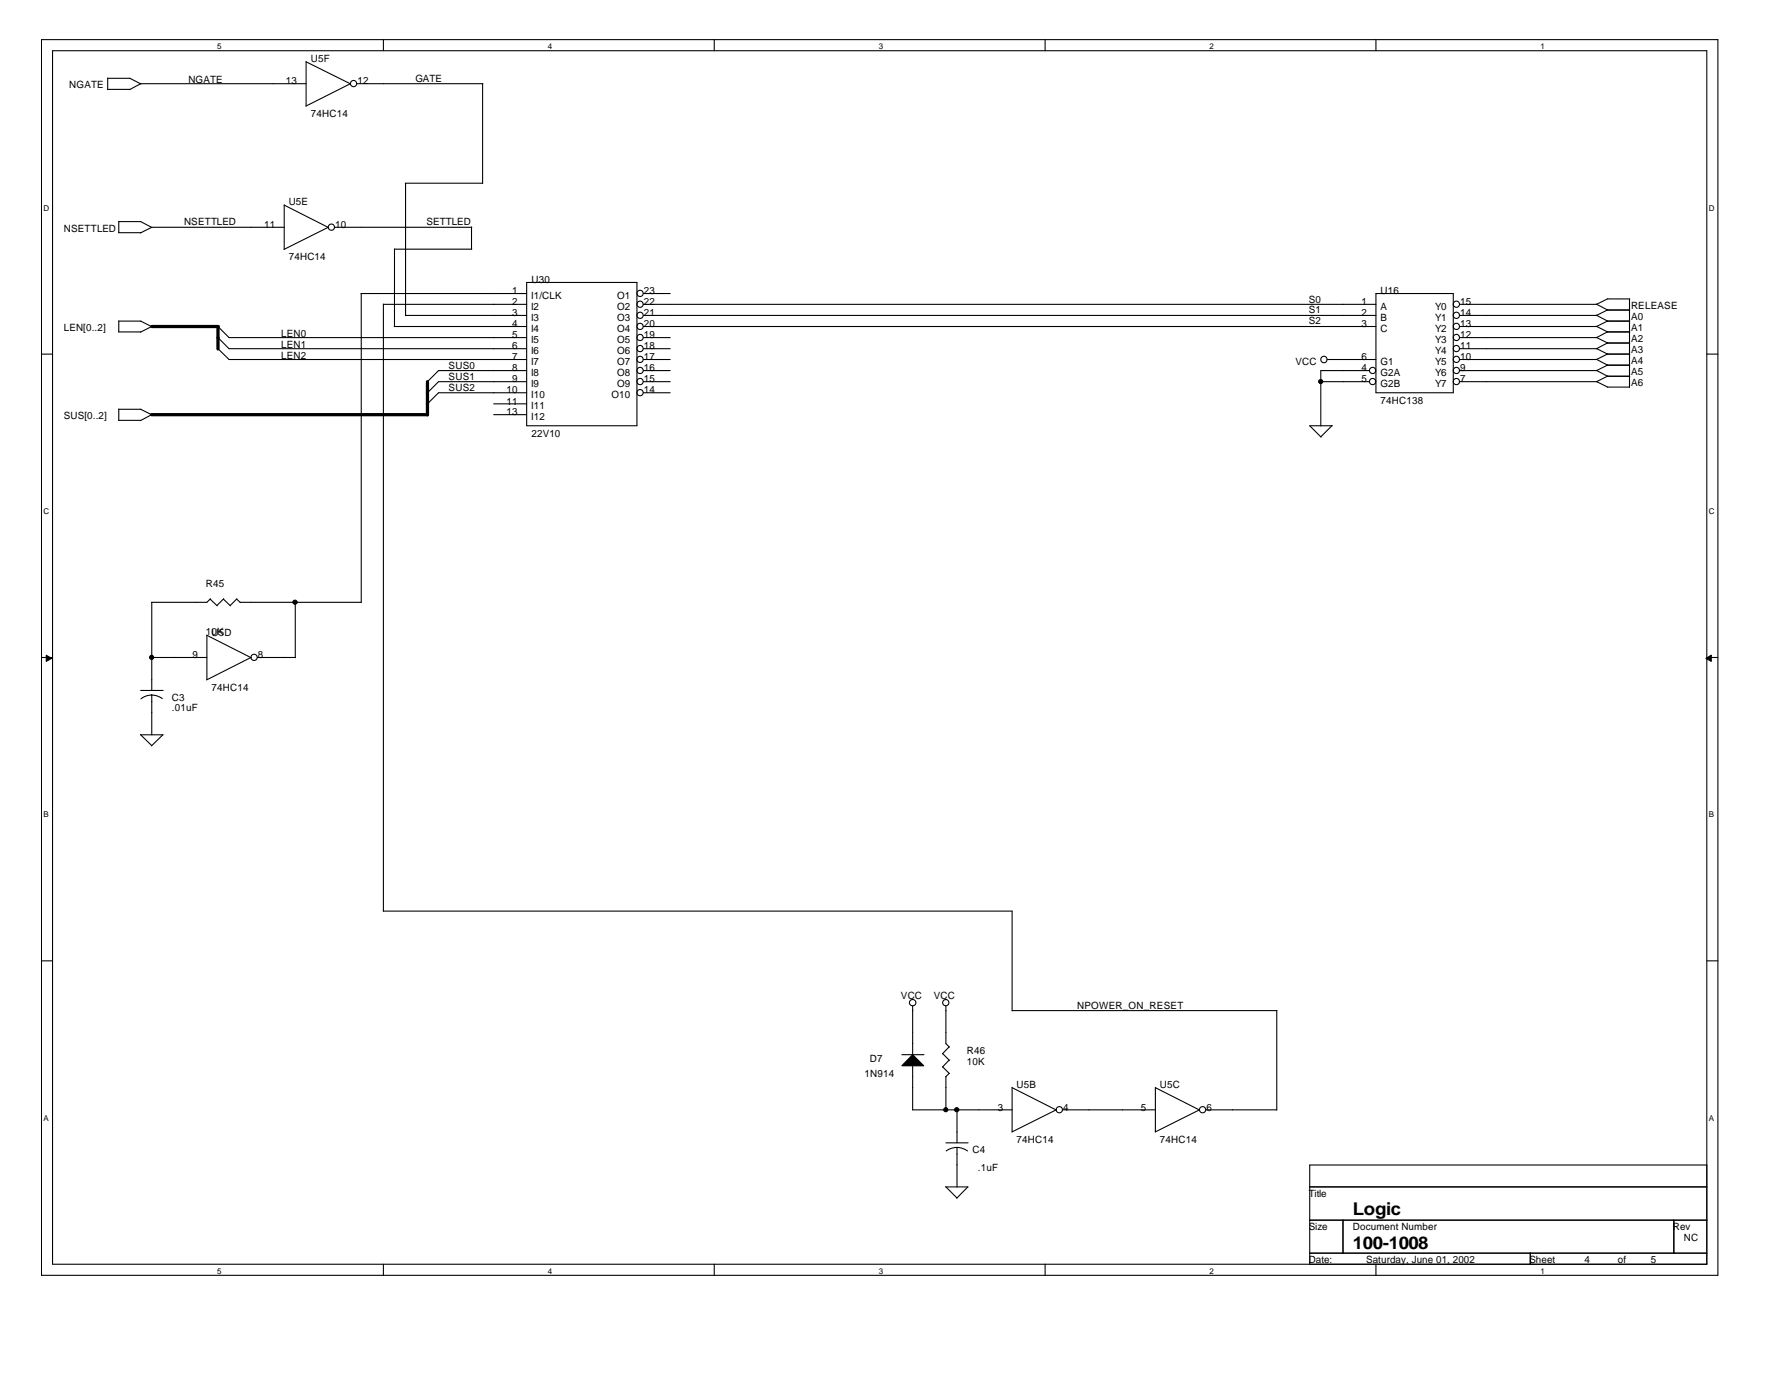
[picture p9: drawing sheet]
<svg xmlns="http://www.w3.org/2000/svg" width="279mm" height="216mm" viewBox="0 0 279 216" stroke-linecap="round" stroke-linejoin="round" font-family="sans-serif">
<g fill="none" stroke="#000" stroke-width=".17">
<path d="M6.5 6.2h262.5v193.5h-262.5zM8.2 7.9h259.1v190h-259.1zM16.8 14h3.5M16.9 12.3h3.5M16.9 12.2v1.8M20.3 12.3l1.8 .8M22 13.1h25.9M22 13.1l-1.7 .9M47.9 9.7l7 3.4M47.9 9.6v7M54.9 13.1l-7 3.5M55.9 13.1h19.7"/>
<path d="M60 6.2v1.7M75.6 13.1v15.6M111.9 6.2v1.7M163.7 6.2v1.7M215.5 6.2v1.7M18.6 36.4h3.4M18.6 34.7h3.5M18.6 34.7v1.7M22 34.7l1.8 .9M44.5 32.1l7 3.5M44.5 32.1v6.9M44.5 35.6h-20.7l-1.8 .9"/>
<path d="M51.4 35.6l-6.9 3.5M52.4 35.6h21.5M61.8 39v12.1M61.8 39h12.1M63.5 28.7h12.1M63.5 28.7v20.7M73.8 35.5v3.5M6.5 55.4h1.7M18.6 52h3.4M18.6 50.3h3.5M18.6 50.2v1.8M22 50.3l1.8 .9"/>
<path d="M23.8 51.1l-1.8 .9M34.1 54.6l1.8 1.7h46.6M34.1 51.1l1.8 1.8h46.6M34.1 52.8l1.8 1.8h46.6M56.5 46h26M56.6 46v48.3M60 47.6v95M60 47.6h22.5M61.7 51.1h20.8M63.5 49.4h19M82.5 44.2h17.3v22.5h-17.3zM82.5 58h-13.8l-1.8 1.8"/>
<path d="M82.5 59.8h-13.8l-1.8 1.7M100.8 56.3h4.2M100.8 46h4.2M100.8 47.6h114.7M100.8 49.4h114.7M100.8 51.1h114.7M100.8 52.9h4.2M100.8 54.6h4.2M100.8 58h4.2M100.8 59.8h4.2M206.9 59.8h7.6M207.9 56.3h7.6"/>
<path d="M214.5 58h-7.6v8.7M215.5 46h12.1v15.5h-12.1zM228.6 56.3h21.5M228.6 47.6h21.5M228.6 49.4h21.5M228.6 51.1h21.5M228.6 52.9h21.5M228.6 54.6h21.5M228.6 58h21.5M228.6 59.8h21.5M250 47.6l1.8 .9M250 49.3l1.8 1"/>
<path d="M250 51.1l1.8 .9M250 52.8l1.8 .9M250 54.6l1.8 .8M250 56.2l1.8 1M250 58l1.8 .9M250 59.7l1.8 .9M251.7 55.4h3.5M251.7 48.5h3.5M251.7 50.3h3.5M251.7 52h3.5M251.7 53.7h3.5M251.7 57.2h3.5"/>
<path d="M251.7 58.9h3.5M251.8 46.8h3.4M251.8 46.8l-1.8 .8M251.8 48.5l-1.8 .9M251.8 50.2l-1.8 .9M251.8 51.9l-1.8 1M251.8 53.7l-1.8 .9M251.8 55.4l-1.8 .9M251.8 57.1l-1.8 .9M251.8 58.9l-1.8 .9M255.2 46.8v13.8M267.3 55.4h1.7"/>
<path d="M18.6 65.8h3.4M18.6 64v1.8M18.6 64.1h3.5M22 64.1l1.8 .9M23.8 64.9l-1.8 1M77.3 63.2h5.2M77.3 64.9h5.2M82.5 61.5h-13.8l-1.8 1.8M100.8 61.5h4.2M208.6 66.7h-3.5l1.8 1.7M208.6 66.6l-1.7 1.8M251.7 60.6h3.5"/>
<path d="M23.8 94.3v13.8M32.4 99.5l6.9 3.5M32.4 99.4v7M32.9 93.8l1.1 1.1M33 93.8l-.6 .5h-8.7M35 93.8l1.1 1.1M35 93.8l-1 1M37.1 93.8l.6 .5M37.1 93.8l-1.1 1M37.6 94.3h19M46.2 94.3v8.7M6.5 102.9h1.7"/>
<path d="M22 115l1.8 1.7M22 115h3.5M22 108.1h3.5M23.8 108.8l.7 .1 .9 .5M23.8 108.8l-.8 .1-.9 .5M23.8 102.9h8.6M23.8 108.8v6.2M25.5 115l-1.8 1.8M39.3 102.9l-6.9 3.6M40.3 102.9h5.9M267.3 102.9h1.7M6.5 150.4h1.7"/>
<path d="M60 142.6h98.5v15.7M142.9 157.5v7.6M148.1 157.5v5.9l.6 .5M158.5 158.2h41.5M200 158.2v15.6M267.3 150.4h1.7M141.2 165.1h3.5M142.9 173.8h15.6M142.9 166.8v7M147.6 165l1.1 1M147.6 167l1.1 1.1M148.1 168.6v5.2"/>
<path d="M148.1 178.9h3.5M148.6 163.9l-1 1.1M148.6 166l-1 1.1M148.6 168l-.5 .6M149.9 179.6l.7 .1 .9 .5M149.9 179.6l-.8 .1-.9 .5M149.9 173.8v5.1M149.9 179.6v6.2M158.5 170.3l7 3.5M158.5 170.2v7M165.4 173.8l-6.9 3.4M166.4 173.8h14.6"/>
<path d="M181 170.3l6.9 3.5M181 170.2v7M187.9 173.8l-7 3.4M188.9 173.8h11.1M60 197.9v1.8M111.9 197.9v1.8M148.1 185.8l1.8 1.8M148.1 185.8h3.5M151.6 185.8l-1.8 1.8M163.7 197.9v1.8M205.1 185.8h62.2M205.1 191h62.2"/>
<path d="M205.1 196.2h62.2M210.3 191v5.2M215.5 197.9v1.8M239.7 196.2v1.7M262.1 191v5.2M267.3 182.4h-62.2v15.5"/>
<circle cx="55.4" cy="13.1" r=".49"/>
<circle cx="51.9" cy="35.6" r=".49"/>
<circle cx="100.2" cy="54.6" r=".49"/>
<circle cx="100.2" cy="51.1" r=".49"/>
<circle cx="100.2" cy="59.7" r=".49"/>
<circle cx="100.2" cy="49.4" r=".49"/>
<circle cx="100.2" cy="45.9" r=".49"/>
<circle cx="100.2" cy="56.3" r=".49"/>
<circle cx="100.2" cy="58" r=".49"/>
<circle cx="100.2" cy="52.8" r=".49"/>
<circle cx="100.2" cy="47.6" r=".49"/>
<circle cx="207.3" cy="56.3" r=".5"/>
<circle cx="215" cy="59.7" r=".49"/>
<circle cx="215" cy="58" r=".49"/>
<circle cx="228.1" cy="52.8" r=".49"/>
<circle cx="228.1" cy="58" r=".49"/>
<circle cx="228.1" cy="54.6" r=".49"/>
<circle cx="228.1" cy="49.4" r=".49"/>
<circle cx="228.1" cy="59.7" r=".49"/>
<circle cx="228.1" cy="56.3" r=".49"/>
<circle cx="228.1" cy="51.1" r=".49"/>
<circle cx="228.1" cy="47.6" r=".49"/>
<circle cx="100.2" cy="61.5" r=".49"/>
<circle cx="39.8" cy="102.9" r=".49"/>
<circle cx="142.9" cy="157" r=".5"/>
<circle cx="148.1" cy="157" r=".49"/>
<circle cx="165.9" cy="173.7" r=".49"/>
<circle cx="188.3" cy="173.7" r=".49"/>
</g>
<g fill="#000" stroke="#000" stroke-width=".16">
<path d="M7.2 102.6l.9 .5-.9 .4z" fill-rule="evenodd"/>
<path d="M267.2 103.1l.8-.5v.9z" fill-rule="evenodd"/>
</g>
<g fill="#000" stroke="#000" stroke-width=".17">
<path d="M142.9 165.1l1.8 1.8h-3.5z" fill-rule="evenodd"/>
<circle cx="206.8" cy="59.7" r=".32"/>
<circle cx="46.2" cy="94.3" r=".33"/>
<circle cx="23.7" cy="102.9" r=".32"/>
<circle cx="148.1" cy="173.7" r=".32"/>
<circle cx="149.8" cy="173.7" r=".33"/>
</g>
<path d="M23.8 51.1h10.4M34.1 51.1v3.5M66.9 59.8v5.2M23.7 64.9h43.2" fill="none" stroke="#000" stroke-width=".51"/>
<g font-size="2.8">
<text x="211.9" y="190.3">Logic</text>
<text x="211.9" y="195.5">100-1008</text>
</g>
<g font-size="1.6">
<text x="48.7" y="9.7">U5F</text>
<text x="10.8" y="13.8">NGATE</text>
<text x="29.5" y="13">NGATE</text>
<text x="44.8" y="13.2">13</text>
<text x="56" y="13.2">12</text>
<text x="65.1" y="12.8">GATE</text>
<text x="48.7" y="18.3">74HC14</text>
<text x="28.8" y="35.3">NSETTLED</text>
<text x="41.4" y="35.7">11</text>
<text x="45.2" y="32.1">U5E</text>
<text x="52.5" y="35.7">10</text>
<text x="66.8" y="35.3">SETTLED</text>
<text x="10" y="36.3">NSETTLED</text>
<text x="45.2" y="40.8">74HC14</text>
<text x="80.2" y="46.1">1</text>
<text x="80.2" y="47.8">2</text>
<text x="83.2" y="46.8">I1/CLK</text>
<text x="83.2" y="44.2">U30</text>
<text x="96.6" y="46.8">O1</text>
<text x="100.8" y="46.1">23</text>
<text x="100.8" y="47.8">22</text>
<text x="205" y="47.4">S0</text>
<text x="213.2" y="47.8">1</text>
<text x="216.2" y="46">U16</text>
<text x="228.7" y="47.8">15</text>
<text x="10" y="51.9">LEN[0..2]</text>
<text x="44" y="52.7">LEN0</text>
<text x="80.2" y="49.5">3</text>
<text x="80.2" y="51.2">4</text>
<text x="80.2" y="53">5</text>
<text x="83.2" y="48.5">I2</text>
<text x="83.2" y="50.2">I3</text>
<text x="83.2" y="52">I4</text>
<text x="83.2" y="53.7">I5</text>
<text x="96.6" y="48.5">O2</text>
<text x="96.6" y="50.2">O3</text>
<text x="96.6" y="52">O4</text>
<text x="96.6" y="53.7">O5</text>
<text x="100.8" y="49.5">21</text>
<text x="100.8" y="51.2">20</text>
<text x="100.8" y="53">19</text>
<text x="205" y="49.1">S1</text>
<text x="205" y="50.8">S2</text>
<text x="213.2" y="49.5">2</text>
<text x="213.2" y="51.2">3</text>
<text x="216.2" y="48.5">A</text>
<text x="216.2" y="50.2">B</text>
<text x="216.2" y="52">C</text>
<text x="224.7" y="48.5">Y0</text>
<text x="224.7" y="50.2">Y1</text>
<text x="224.7" y="52">Y2</text>
<text x="224.7" y="53.7">Y3</text>
<text x="228.7" y="49.5">14</text>
<text x="228.7" y="51.2">13</text>
<text x="228.7" y="53">12</text>
<text x="255.4" y="48.4">RELEASE</text>
<text x="255.4" y="50.1">A0</text>
<text x="255.4" y="51.9">A1</text>
<text x="255.4" y="53.6">A2</text>
<text x="44" y="54.4">LEN1</text>
<text x="44" y="56.2">LEN2</text>
<text x="70.3" y="57.7">SUS0</text>
<text x="70.3" y="59.4">SUS1</text>
<text x="80.2" y="54.7">6</text>
<text x="80.2" y="56.4">7</text>
<text x="80.2" y="58.1">8</text>
<text x="80.2" y="59.9">9</text>
<text x="83.2" y="55.5">I6</text>
<text x="83.2" y="57.2">I7</text>
<text x="83.2" y="58.9">I8</text>
<text x="96.6" y="55.5">O6</text>
<text x="96.6" y="57.2">O7</text>
<text x="96.6" y="58.9">O8</text>
<text x="100.8" y="54.7">18</text>
<text x="100.8" y="56.4">17</text>
<text x="100.8" y="58.1">16</text>
<text x="100.8" y="59.9">15</text>
<text x="202.9" y="57.2">VCC</text>
<text x="213.2" y="56.4">6</text>
<text x="213.2" y="58.1">4</text>
<text x="213.2" y="59.9">5</text>
<text x="216.2" y="57.2">G1</text>
<text x="216.2" y="58.9">G2A</text>
<text x="224.7" y="55.5">Y4</text>
<text x="224.7" y="57.2">Y5</text>
<text x="224.7" y="58.9">Y6</text>
<text x="228.7" y="54.7">11</text>
<text x="228.7" y="56.4">10</text>
<text x="228.7" y="58.1">9</text>
<text x="228.7" y="59.9">7</text>
<text x="255.4" y="55.3">A3</text>
<text x="255.4" y="57">A4</text>
<text x="255.4" y="58.8">A5</text>
<text x="10" y="65.7">SUS[0..2]</text>
<text x="70.3" y="61.2">SUS2</text>
<text x="79.3" y="61.6">10</text>
<text x="79.3" y="63.3">11</text>
<text x="79.3" y="65">13</text>
<text x="83.2" y="60.6">I9</text>
<text x="83.2" y="62.4">I10</text>
<text x="83.2" y="64.1">I11</text>
<text x="83.2" y="65.8">I12</text>
<text x="95.8" y="62.4">O10</text>
<text x="96.6" y="60.6">O9</text>
<text x="100.8" y="61.6">14</text>
<text x="216.2" y="60.6">G2B</text>
<text x="216.2" y="63.2">74HC138</text>
<text x="224.7" y="60.6">Y7</text>
<text x="255.4" y="60.5">A6</text>
<text x="83.2" y="68.4">22V10</text>
<text x="32.3" y="91.9">R45</text>
<text x="32.3" y="99.4">10K</text>
<text x="33.1" y="99.5">U5D</text>
<text x="30.1" y="103">9</text>
<text x="40.4" y="103">8</text>
<text x="26.9" y="109.7">C3</text>
<text x="26.9" y="111.3">.01uF</text>
<text x="33.1" y="108.2">74HC14</text>
<text x="141.1" y="156.3">VCC</text>
<text x="146.3" y="156.3">VCC</text>
<text x="168.7" y="157.9">NPOWER_ON_RESET</text>
<text x="136.2" y="166.2">D7</text>
<text x="151.4" y="165">R46</text>
<text x="151.4" y="166.7">10K</text>
<text x="135.4" y="168.6">1N914</text>
<text x="156.3" y="173.9">3</text>
<text x="159.2" y="170.3">U5B</text>
<text x="166.5" y="173.9">4</text>
<text x="178.7" y="173.9">5</text>
<text x="181.7" y="170.3">U5C</text>
<text x="188.9" y="173.9">6</text>
<text x="159.2" y="178.9">74HC14</text>
<text x="181.7" y="178.9">74HC14</text>
<text x="152.3" y="180.5">C4</text>
<text x="153.2" y="183.3">.1uF</text>
<text x="205" y="187.4">Title</text>
<text x="205" y="192.6">Size</text>
<text x="205" y="197.8">Date:</text>
<text x="211.9" y="192.6">Document Number</text>
<text x="214" y="197.8">Saturday, June 01, 2002</text>
<text x="239.5" y="197.8">Sheet</text>
<text x="248.2" y="197.8">4</text>
<text x="253.4" y="197.8">of</text>
<text x="258.5" y="197.8">5</text>
<text x="262" y="192.6">Rev</text>
<text x="263.7" y="194.4">NC</text>
</g>
<g font-size="1.3">
<text x="34" y="7.7">5</text>
<text x="85.8" y="7.7">4</text>
<text x="137.6" y="7.7">3</text>
<text x="189.4" y="7.7">2</text>
<text x="241.3" y="7.7">1</text>
<text x="6.8" y="33">D</text>
<text x="267.6" y="33">D</text>
<text x="6.8" y="80.5">C</text>
<text x="267.6" y="80.5">C</text>
<text x="6.8" y="128">B</text>
<text x="267.6" y="128">B</text>
<text x="6.8" y="175.5">A</text>
<text x="267.6" y="175.5">A</text>
<text x="34" y="199.4">5</text>
<text x="85.8" y="199.4">4</text>
<text x="137.6" y="199.4">3</text>
<text x="189.4" y="199.4">2</text>
<text x="241.3" y="199.4">1</text>
</g>
</svg>
